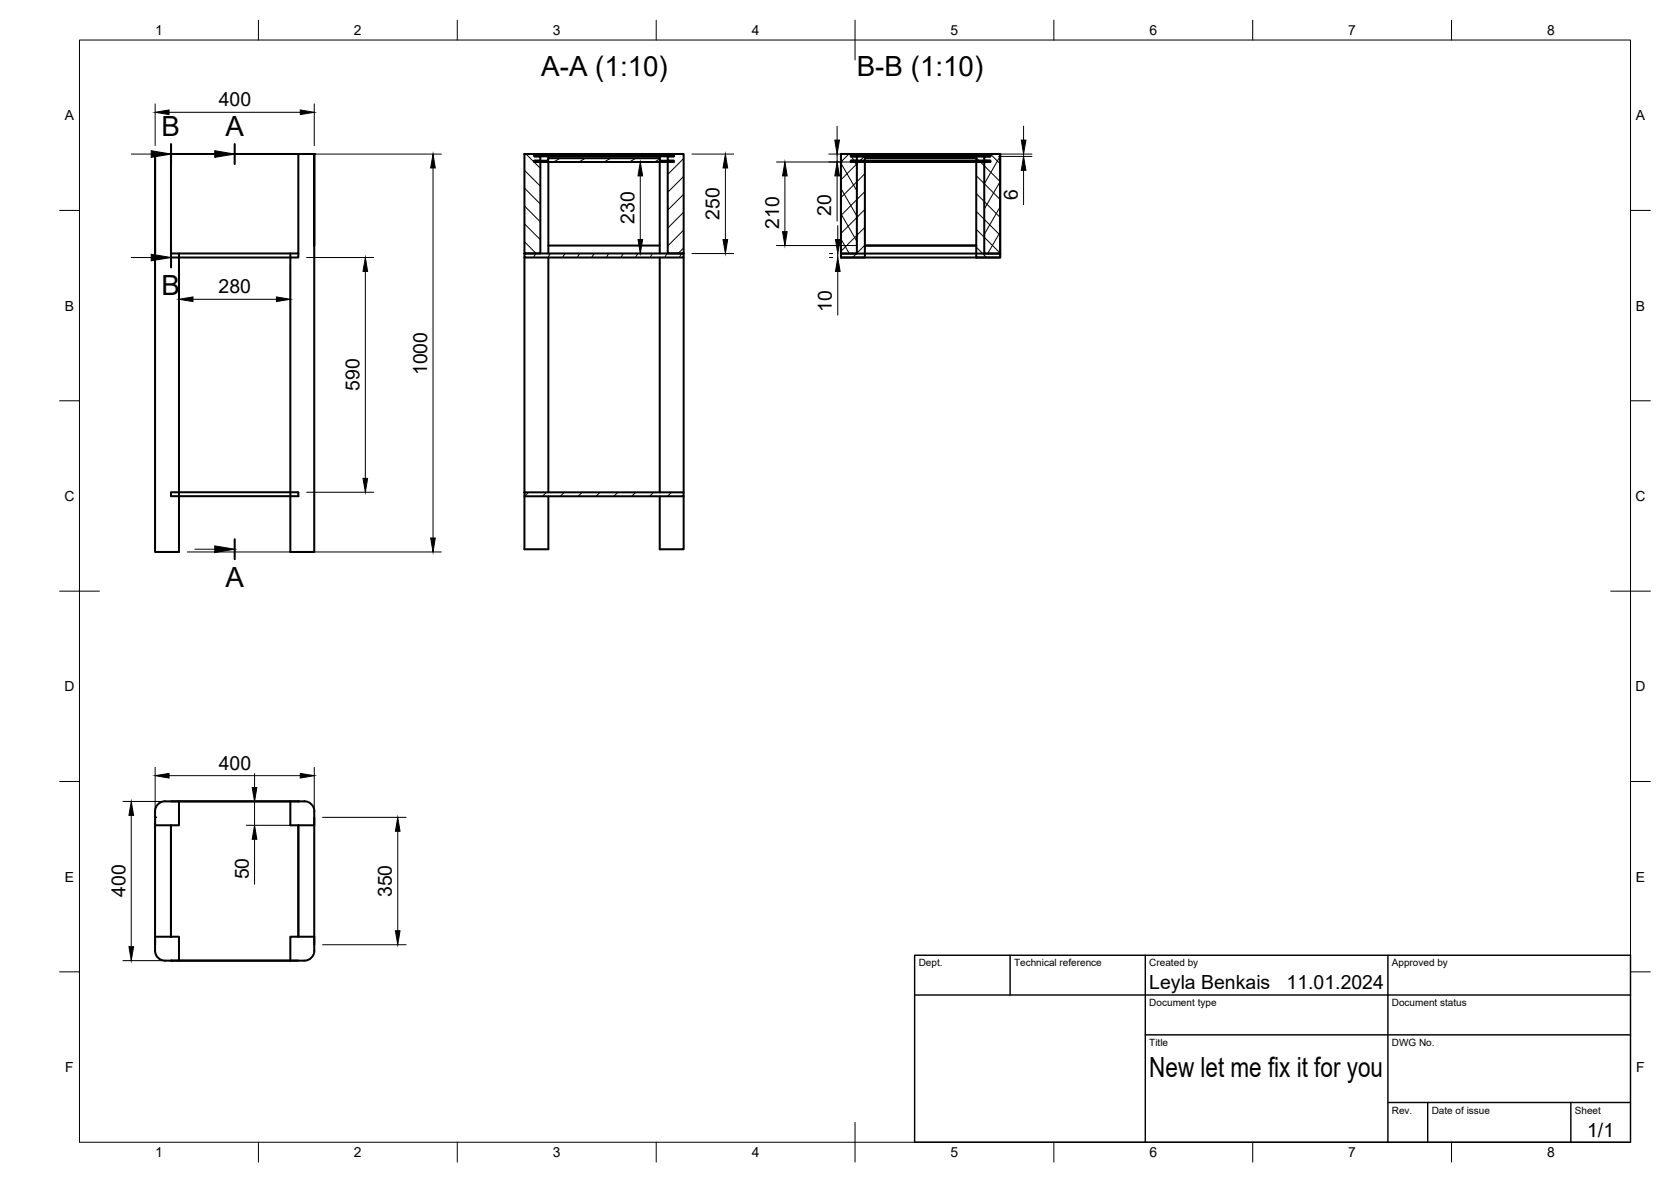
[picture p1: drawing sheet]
<svg xmlns="http://www.w3.org/2000/svg" width="420mm" height="297mm" viewBox="0 0 420 297" stroke-linecap="round" stroke-linejoin="round" font-family="sans-serif">
<!-- layer: Visible -->
<g fill="none" stroke="#000" stroke-width=".51">
<path d="M39 38.7v25M43 38.7h-4v100h6v-75M43 38.7h32v25h-32zM75 38.7h4M131.9 38.7h2.5v.6h1.5v1.1h-1.5v.3h1.5v23h-4zM134.4 38.7h35v.3h-35zM134.4 39h4.5v.3h-4.5zM137.9 39.3v.5M138.9 39.3h25M163.9 39v.3M163.9 39h5.5v.3h-5.5zM165.9 39.3v.5"/>
<path d="M167.9 39.3h1.5v-.6h2.5v25h-4v-23h1.5v-.3h-1.5zM211.5 38.7h2.5v.6h3.5v1.1h-3.5v.3h3.5v24h-6zM211.5 38.7h2.5v.6h1.5v1.1h-1.5v.3h1.5v23h-4zM214 38.7h35v.3h-35zM214 39h35v.3h-35zM217.5 39.3h28M217.5 39.8h28M217.7 39.3h27.3zM245.5 39.3h3.5v-.6h2.5v26h-6v-24h3.5v-.3h-3.5zM247.5 39.3h1.5v-.6h2.5v25h-4v-23h1.5v-.3h-1.5zM134.4 40.4h3.4v-.6h28.1v.6h3.5v.3h-35zM137.9 40.7v23"/>
<path d="M165.9 40.7v23M214 40.4h35v.3h-35zM217.5 40.7h28M43 63.7v1h32v-1M79 61.7v-23v100h-6v-75M131.9 63.7h40v1h-40zM131.9 64.7v59M137.9 64.7v59M137.9 61.7h28M165.9 64.7v59M171.9 64.7v59M211.5 63.7h40v1h-40z"/>
<path d="M217.5 61.7h28M43 123.7h32v1h-32zM131.9 123.7h40v1h-40zM131.9 124.7v13.3h6v-13.3M165.9 124.7v13.3h6v-13.3M39 205.4v32M41.5 201.4h35M41.5 201.4a2.51 2.51 0 0 0-2.5 2.5v3.5h6v-6M43 201.4h32M43 207.4v28M75 207.4v28M76.5 201.4a2.51 2.51 0 0 1 2.5 2.5v3.5h-6v-6"/>
<path d="M79 205.4v32M43 241.4h32M45 241.4v-6h-6v3.5a2.51 2.51 0 0 0 2.5 2.5h35a2.51 2.51 0 0 0 2.5-2.5v-3.5h-6v6"/>
</g>
<g fill="#000">
<circle cx="79" cy="38.7" r=".25"/>
<circle cx="219.2" cy="39.3" r=".25"/>
<circle cx="243.5" cy="39.3" r=".25"/>
<circle cx="211.5" cy="63.7" r=".25"/>
<circle cx="39" cy="205.4" r=".25"/>
<circle cx="75" cy="201.4" r=".25"/>
<circle cx="43" cy="241.4" r=".25"/>
</g>
<!-- layer: BORDER -->
<g fill="none" stroke="#000" stroke-width=".25">
<path d="M20 10.1h390v276.9h-390zM65 5.1v5M115 5.1v5M165 5.1v5M215 5.1v10M265 5.1v5M315 5.1v5M365 5.1v5M15 52.9h5M410 52.9h5M15 100.7h5M410 100.7h5"/>
<path d="M15 148.6h10M405 148.6h10M15 196.4h5M410 196.4h5M15 244.2h5M410 244.2h5M65 287v5M115 287v5M165 287v5M215 282.1v9.9M265 287v5M315 287v5"/>
<path d="M365 287v5"/>
</g>
<!-- layer: TITLEBLOCK -->
<path d="M230 240.1h180v46.9h-180zM230 250h180M254 240.1v9.9M288 240.1v46.9M349 240.1v46.9M288 260.1h122M349 277.1h61M359 277.1v9.9M395 277.1v9.9" fill="none" stroke="#000" stroke-width=".36"/>
<!-- layer: Hatching -->
<g fill="none" stroke="#000" stroke-width=".25">
<path d="M132.3 38.7l3.6 3.6M136.8 38.7l.2 .3M137.2 39l.6 .3M140.5 38.7l.1 .3M140.8 39.8l-1.6 .9M144.1 38.7l.2 .3M147.2 39.8l-1.7 .9M147.8 38.7l.2 .3M151.4 38.7l.2 .3M153.5 39.8l-1.6 .9M155.1 38.7l.2 .3M158.8 38.7l.2 .3"/>
<path d="M159.9 39.8l-1.7 .9M162.5 38.7l.1 .3M165.9 39.9l-1.3 .8M166.1 38.7l.2 .3M167.9 39.3v.1M169 39l.4 .3M171.9 39.8l-4 4M213.4 38.7l-1.9 2M213.8 38.7l.2 .3M214.1 39.3l.7 1.1M217.6 39l-1.4 1.4M218.9 38.7l-.6 .3"/>
<path d="M222.1 39l-.3 .3M225.2 38.7l-.5 .3M226.6 39l-.3 .3M231.1 39l-.3 .3M231.6 38.7l-.6 .3M235.6 39l-.3 .3M237.9 38.7l-.5 .3M240.1 39l-.3 .3M244.3 38.7l-.6 .3M244.6 39l-.3 .3M245.5 39.7l.7 .7M247.8 39.3l-.3 .5"/>
<path d="M249 39.1l-.2 .2M249 38.7l2.5 2.5M251.5 39.3l-4 6.9M131.9 56.3l4 4M131.9 51.8l4 4M131.9 47.3l4 4M131.9 42.8l4 4M171.9 44.3l-4 4M171.9 48.8l-4 4M171.9 53.3l-4 4M171.9 57.8l-4 4M211.5 53.8l4 6.9"/>
<path d="M211.5 47.4l4 6.9M211.5 41.1l4 6.9M214.9 40.7l.6 .9M215.9 40.4l.5 .3M215.9 40.7l-4.4 4.5M217.5 48.1l-6 6M217.5 57.1l-6 6M217.5 43.7l-6 5.9M217.5 52.6l-6 6M222.2 40.4l.5 .3M228.6 40.4l.5 .3M234.9 40.4l.5 .3"/>
<path d="M241.3 40.4l.5 .3M245.5 57.6l6 6M245.5 53.1l6 6M245.5 48.6l6 6M245.5 44.1l6 6.1M246.5 40.7l5 4.9-4 6.9M247.6 40.4l.5 .3M251.5 52l-4 6.9M251.5 58.3l-3.2 5.4M131.9 60.8l2.9 2.9M134.7 63.7l-.6 1M138.4 63.7l-.6 1"/>
<path d="M142 63.7l-.5 1M145.7 63.7l-.6 1M149.4 63.7l-.6 1M153 63.7l-.5 1M156.7 63.7l-.6 1M160.4 63.7l-.6 1M164 63.7l-.5 1M167.7 63.7l-.6 1M171.4 63.7l-.6 1M171.9 62.3l-1.4 1.4M211.5 60.1l2.1 3.6M217.5 61.6l-3.1 3.1"/>
<path d="M245.5 62.1l2.6 2.6M132.9 123.7l-1 1M137.4 123.7l-1 1M141.9 123.7l-1 1M146.4 123.7l-1 1M150.9 123.7l-1 1M155.4 123.7l-1 1M159.9 123.7l-1 1M164.4 123.7l-1.1 1M168.8 123.7l-.9 1"/>
</g>
<!-- layer: Section Lines -->
<path d="M43 36.2v5M59 36.2v5M43 62.2v5M59 135.5v5" fill="none" stroke="#000" stroke-width=".51"/>
<path d="M33 38.7h5M49 38.7h5M33 64.7h5M49 138h5" fill="none" stroke="#000" stroke-width=".25"/>
<path d="M38 37.9l5 .8-5 .8zM54 37.9l5 .8-5 .8zM38 63.9l5 .8-5 .8zM54 137.2l5 .8-5 .9z" fill="#000" stroke="#000" stroke-width=".25"/>
<!-- layer: FD_Dimensions -->
<g fill="none" stroke="#000" stroke-width=".25">
<path d="M39 26.1v10.5M42.5 28.2h33M47.1 38.7h63.9M79 26.1v10.5M174 38.7h10.5M208.4 38.7h3.5M210.5 31.7v3.5M210.5 38.7v2M251.1 38.7h8.4M251.1 39.3h8.4M257.4 31.7v3.5M257.4 38.7v.6"/>
<path d="M108.9 42.2v93M161 44.2v16M182.4 42.2v18M195.2 40.7h20.2M197.4 44.2v14M210.5 44.2v11.4M210.7 56.7v3.5M257.4 42.8v8.6M45 66.8v10.5M48.5 75.2h21M73 66.8v10.5M77.1 64.7h16.9"/>
<path d="M91.9 68.2v52M174 63.7h10.5M195.2 61.7h20.2M208.6 63.7h.8M208.6 64.7h.8M210.7 63.7v1M210.7 68.2v11M47.1 138.7h63.9M77.1 123.7h16.9M39 192.8v10.5M42.5 194.9h33M64 194.4v3.5"/>
<path d="M79 192.8v10.5M30.9 201.4h10M33 204.9v33M61.9 201.4h2.8M61.9 207.4h11M64 201.4v6M64 210.9v11.3M81.1 205.4h21M100 208.9v25M81.1 237.4h21M30.9 241.4h10"/>
</g>
<g fill="#000" stroke="#000" stroke-width=".25">
<path d="M39 28.2l3.5-.6v1.2zM75.5 27.6l3.5 .6-3.5 .6zM209.9 35.2h1.2l-.6 3.5zM256.8 35.2h1.2l-.6 3.5zM108.9 38.7l.6 3.5h-1.2zM161 40.7l.6 3.5h-1.2zM182.4 38.7l.6 3.5h-1.2zM197.4 40.7l.5 3.5h-1.1zM196.8 58.2h1.1l-.5 3.5zM210.5 40.7l.6 3.5h-1.2zM257.4 39.3l.6 3.5h-1.2zM45 75.2l3.5-.6v1.2z"/>
<path d="M69.5 74.6l3.5 .6-3.5 .6zM91.9 64.7l.5 3.5h-1.1zM160.4 60.2h1.2l-.6 3.5zM181.8 60.2h1.2l-.6 3.5zM210.1 60.2h1.1l-.5 3.5zM210.7 64.7l.5 3.5h-1.1zM91.3 120.2h1.1l-.5 3.5zM108.3 135.2h1.2l-.6 3.5zM39 194.9l3.5-.5v1.1zM63.4 197.9h1.2l-.6 3.5zM75.5 194.4l3.5 .5-3.5 .6zM33 201.4l.6 3.5h-1.2z"/>
<path d="M64 207.4l.6 3.5h-1.2zM100 205.4l.6 3.5h-1.2zM32.4 237.9h1.2l-.6 3.5zM99.4 233.9h1.2l-.6 3.5z"/>
</g>
<g font-size="7">
<text x="136.1" y="19">A-A (1:10)</text>
<text x="215.4" y="19">B-B (1:10)</text>
<text x="40.6" y="34.2">B</text>
<text x="56.7" y="34.2">A</text>
<text x="40.6" y="74.2">B</text>
<text x="56.7" y="147.5">A</text>
<text x="289" y="270.6">New let me fix it for you</text>
</g>
<g font-size="4.9">
<text x="55" y="26.8">400</text>
<text x="255.9" y="50.2" transform="rotate(-90 255.9 50.2)">6</text>
<text x="159.5" y="56.2" transform="rotate(-90 159.5 56.2)">230</text>
<text x="180.9" y="55.3" transform="rotate(-90 180.9 55.3)">250</text>
<text x="195.9" y="57.5" transform="rotate(-90 195.9 57.5)">210</text>
<text x="209" y="54.3" transform="rotate(-90 209 54.3)">20</text>
<text x="55" y="73.8">280</text>
<text x="209.2" y="78.3" transform="rotate(-90 209.2 78.3)">10</text>
<text x="107.4" y="94.3" transform="rotate(-90 107.4 94.3)">1000</text>
<text x="90.4" y="98.3" transform="rotate(-90 90.4 98.3)">590</text>
<text x="55" y="193.5">400</text>
<text x="62.5" y="221" transform="rotate(-90 62.5 221)">50</text>
<text x="31.5" y="225.4" transform="rotate(-90 31.5 225.4)">400</text>
<text x="98.6" y="225.5" transform="rotate(-90 98.6 225.5)">350</text>
<text x="289" y="248.5">Leyla Benkais</text>
<text x="323.5" y="248.5">11.01.2024</text>
<text x="399.1" y="285.7">1/1</text>
</g>
<g font-size="3.5">
<text x="39" y="8.8">1</text>
<text x="89" y="8.8">2</text>
<text x="139" y="8.8">3</text>
<text x="189" y="8.8">4</text>
<text x="239" y="8.8">5</text>
<text x="289" y="8.8">6</text>
<text x="339" y="8.8">7</text>
<text x="389" y="8.8">8</text>
<text x="16.3" y="30.2">A</text>
<text x="411.3" y="30.2">A</text>
<text x="16.3" y="78">B</text>
<text x="411.3" y="78">B</text>
<text x="16.2" y="125.9">C</text>
<text x="411.2" y="125.9">C</text>
<text x="16.2" y="173.7">D</text>
<text x="411.2" y="173.7">D</text>
<text x="16.3" y="221.6">E</text>
<text x="411.3" y="221.6">E</text>
<text x="16.4" y="269.4">F</text>
<text x="411.4" y="269.4">F</text>
<text x="39" y="290.8">1</text>
<text x="89" y="290.8">2</text>
<text x="139" y="290.8">3</text>
<text x="189" y="290.8">4</text>
<text x="239" y="290.8">5</text>
<text x="289" y="290.8">6</text>
<text x="339" y="290.8">7</text>
<text x="389" y="290.8">8</text>
</g>
<g font-size="2.5">
<text x="231" y="242.9">Dept.</text>
<text x="255" y="242.9">Technical reference</text>
<text x="289" y="242.9">Created by</text>
<text x="350" y="242.9">Approved by</text>
<text x="289" y="252.8">Document type</text>
<text x="350" y="252.8">Document status</text>
<text x="289" y="262.9">Title</text>
<text x="350" y="262.9">DWG No.</text>
<text x="350" y="279.9">Rev.</text>
<text x="360" y="279.9">Date of issue</text>
<text x="396" y="279.9">Sheet</text>
</g>
</svg>
